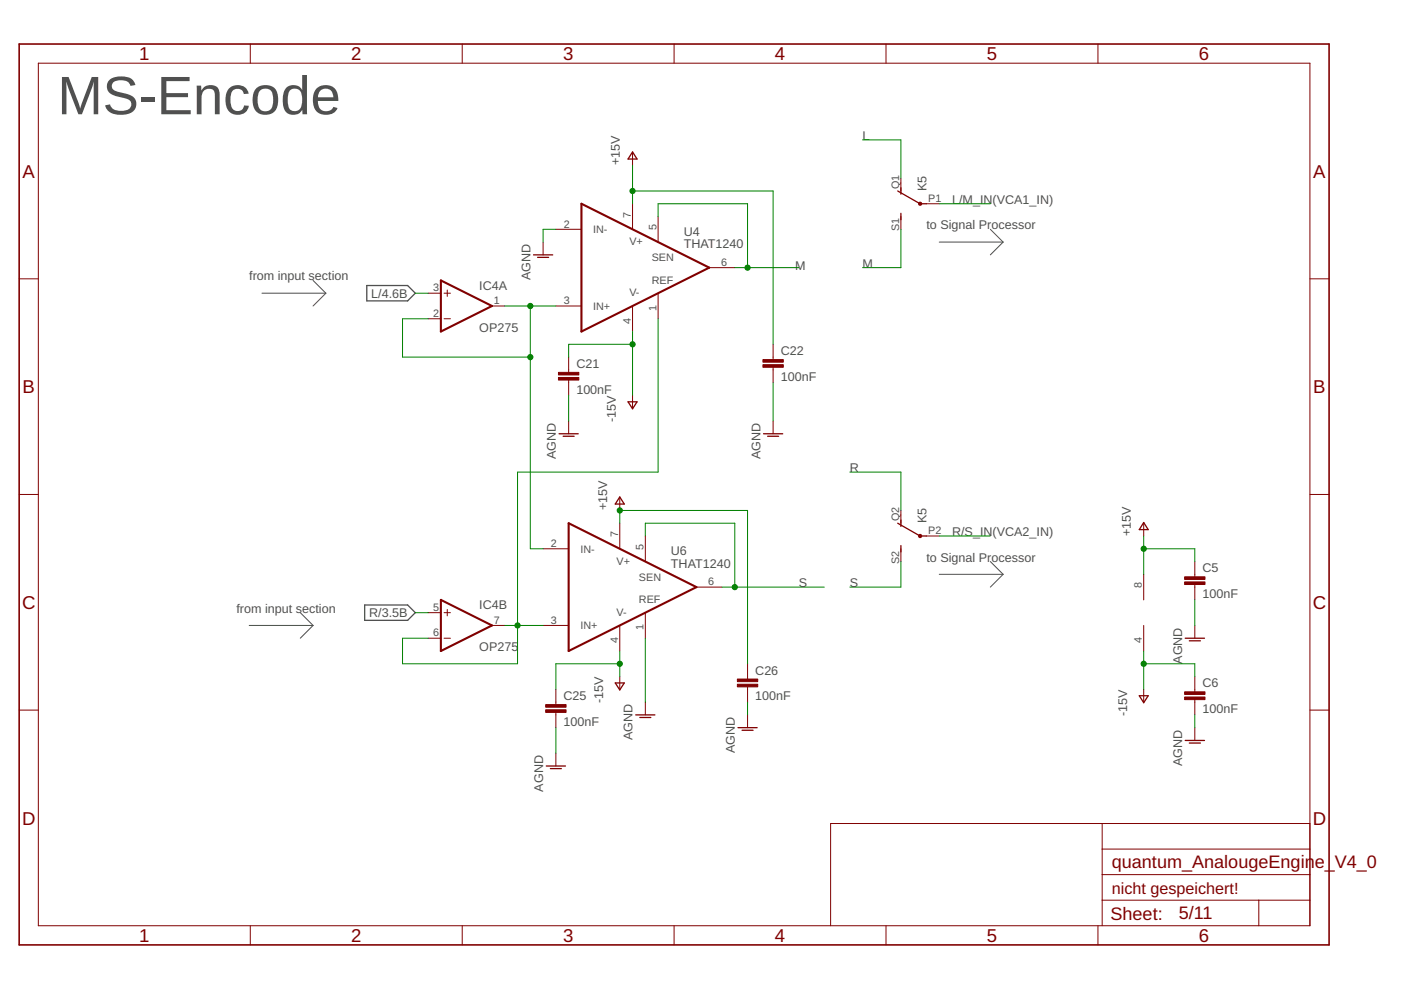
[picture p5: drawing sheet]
<svg xmlns="http://www.w3.org/2000/svg" width="297mm" height="210mm" viewBox="0 0 297 210" stroke-linecap="round" stroke-linejoin="round" font-family="sans-serif">
<path d="M66.4 59.5l2.7 2.7M199.1 51.3h13.6M210 48.6l2.7 2.7M212.7 51.3l-2.7 2.7M55.5 62.2h13.6M69.1 62.2l-2.7 2.7M210 119.1l2.7 2.7M52.8 132.6h13.6M63.7 129.9l2.7 2.7M66.4 132.6l-2.7 2.7M199.1 121.8h13.6M212.7 121.8l-2.7 2.7" fill="none" stroke="#505050" stroke-width=".21"/>
<path d="M77.8 60.5h8.6l1.7 1.7-1.7 1.6h-8.6zM77.3 128.3h9.1l1.7 1.6-1.7 1.6h-9.1z" fill="none" stroke="#505050" stroke-width=".28"/>
<path d="M93.5 59.5l10.8 5.4-10.8 5.4zM123.3 43.2l27.1 13.5-27.1 13.6zM120.6 110.9l27.1 13.6-27.1 13.5zM93.5 127.2l10.8 5.4-10.8 5.4z" fill="none" stroke="#800000" stroke-width=".44"/>
<g fill="none" stroke="#800000" stroke-width=".21">
<path d="M8.1 13.4h269.6v182.9h-269.6zM53.1 9.3v4.1M98 9.3v4.1M142.9 9.3v4.1M187.9 9.3v4.1M232.8 9.3v4.1M134.1 32.4v2.7M191 37.8v2.7M4.1 59.1h4M115.1 51.3v2.7M117.9 48.6h5.4M134.1 43.2v5.4"/>
<path d="M139.5 45.9v5.4M150.4 56.7h5.4M191 45.9v2.7M196.4 43.2h2.7M277.7 59.1h4.1M90.8 62.2h2.7M90.8 67.6h2.7M94.1 62.2h1.4M94.1 67.6h1.4M94.8 61.5v1.3M104.3 64.9h2.7M117.9 64.9h5.4"/>
<path d="M120.6 75.7v3.3M134.1 64.9v5.4M139.5 62.2v5.4M163.9 73v3.2M163.9 77.9v3.2M120.6 80.6v3.2M120.6 89.3v2.7M134.1 83.8v2.8M163.9 89.3v2.7M4.1 104.8h4M115.1 116.4h5.5M131.4 105.5v2.7"/>
<path d="M131.4 110.9v5.5M136.8 113.6v5.5M191 108.2v2.7M191 116.4v2.7M196.4 113.6h2.7M242.5 110.9v2.7M253.3 119.1v3.2M277.7 104.8h4.1M90.8 129.9h2.7M90.8 135.3h2.7M94.1 129.9h1.4M94.1 135.3h1.4"/>
<path d="M94.8 129.2v1.4M104.3 132.6h2.7M115.1 132.6h5.5M131.4 132.6v5.4M136.8 129.9v5.4M147.7 124.5h5.4M242.5 121.8v5.4M242.5 132.6v5.4M253.3 123.9v3.3M253.3 132.6v2.7M4.1 150.6h4M117.9 146.2v3.2"/>
<path d="M117.9 151v3.3M117.9 159.7v2.7M131.4 143.4v2.8M136.8 148.9v2.7M158.5 140.7v3.3M158.5 145.6v3.3M158.5 151.6v2.7M242.5 146.2v2.7M253.3 143.4v3.3M253.3 148.3v3.3M253.3 154.3v2.7M277.7 150.6h4.1"/>
<path d="M233.7 174.6v21.7M277.7 174.6h-101.6v21.7M53.1 196.3v4M98 196.3v4M142.9 196.3v4M187.9 196.3v4M232.8 196.3v4M233.7 190.9h44M233.7 185.4h44M233.7 180h44M266.9 190.9v5.4"/>
</g>
<g fill="none" stroke="#800000" stroke-width=".28">
<path d="M134.1 32.2l1 1.5h-1.9zM191 39.8v1.4M113.1 54h4.1M114 54.6h2.3M190.3 40.5l4.8 2.7h1.3M191 45.2v1.4M118.5 92h4.1M119.4 92.5h2.3M133.2 85.2h1.9l-1 1.5zM161.9 92h4M162.8 92.5h2.3M131.4 105.4l1 1.5h-1.9z"/>
<path d="M190.3 110.9l4.8 2.7h1.3M191 110.3v1.3M191 115.7v1.3M242.5 110.8l.9 1.5h-1.8zM251.3 135.3h4.1M252.2 135.9h2.3M130.5 144.8h1.9l-1 1.5zM134.8 151.6h4.1M135.7 152.1h2.3M156.5 154.3h4M157.3 154.8h2.4M241.6 147.5h1.8l-.9 1.5z"/>
<path d="M251.3 157h4.1M252.2 157.5h2.3M115.8 162.4h4.1M116.7 163h2.3"/>
</g>
<g fill="#800000" stroke="#800000" stroke-width=".21">
<path d="M118.4 80h4.3v.6h-4.3z"/>
<path d="M118.4 79h4.3v.5h-4.3z"/>
<path d="M161.8 77.3h4.3v.6h-4.3z"/>
<path d="M161.8 76.2h4.3v.6h-4.3z"/>
<path d="M115.7 150.5h4.3v.5h-4.3z"/>
<path d="M115.7 149.4h4.3v.5h-4.3z"/>
<path d="M156.3 145.1h4.4v.5h-4.4z"/>
<path d="M156.3 144h4.4v.5h-4.4z"/>
<path d="M251.2 123.4h4.3v.5h-4.3z"/>
<path d="M251.2 122.3h4.3v.6h-4.3z"/>
<path d="M251.2 147.8h4.3v.5h-4.3z"/>
<path d="M251.2 146.7h4.3v.5h-4.3z"/>
</g>
<g fill="#800000" stroke="#800000" stroke-width=".21">
<circle cx="195.1" cy="43.2" r=".35"/>
<circle cx="195.1" cy="113.6" r=".35"/>
</g>
<path d="M4.1 9.3h277.7v191h-277.7z" fill="none" stroke="#800000" stroke-width=".34"/>
<g fill="none" stroke="#008000" stroke-width=".21">
<path d="M134.1 35.1v8.1M182.9 29.7h8.1v8.1M117.9 48.6h-2.8v2.7M134.1 40.5h29.8v32.5M139.5 45.9v-2.7h19v13.5M155.8 56.7h13.5M191 48.6v8.1h-8.1M199.1 43.2h10.9M88.1 62.2h2.7M90.8 67.6h-5.5v8.1h27.1M107 64.9h10.9M112.4 64.9v51.5h2.7"/>
<path d="M134.1 70.3v13.5M134.1 73h-13.5v2.7M139.5 67.6v32.5h-29.8v40.6h-24.4v-5.4h5.5M120.6 83.8v5.5M163.9 81.1v8.2M131.4 110.9v-2.7h27.1v32.5M136.8 113.6v-2.7h19v13.6M180.2 100.1h10.8v8.1M191 119.1v5.4h-10.8M199.1 113.6h10.9M242.5 113.6v8.2M242.5 116.4h10.8v2.7"/>
<path d="M88.1 129.9h2.7M107 132.6h8.1M131.4 138v5.4M136.8 135.3v13.6M153.1 124.5h21.7M242.5 138v8.2M253.3 127.2v5.4M117.9 154.3v5.4M131.4 140.7h-13.5v5.5M158.5 148.9v2.7M242.5 140.7h10.8v2.7M253.3 151.6v2.7"/>
</g>
<g fill="#008000" stroke="#008000" stroke-width=".21">
<circle cx="134.1" cy="73" r=".55"/>
<circle cx="131.4" cy="140.7" r=".55"/>
<circle cx="242.5" cy="140.7" r=".55"/>
<circle cx="134.1" cy="40.5" r=".55"/>
<circle cx="131.4" cy="108.2" r=".55"/>
<circle cx="242.5" cy="116.4" r=".55"/>
<circle cx="109.7" cy="132.6" r=".55"/>
<circle cx="158.5" cy="56.7" r=".55"/>
<circle cx="155.8" cy="124.5" r=".55"/>
<circle cx="112.4" cy="64.9" r=".55"/>
<circle cx="112.4" cy="75.7" r=".55"/>
</g>
<text font-size="11.5" fill="#505050" x="12.2" y="24.2">MS-Encode</text>
<g font-size="3.9" fill="#800000">
<text x="29.5" y="12.8">1</text>
<text x="74.4" y="12.8">2</text>
<text x="119.4" y="12.8">3</text>
<text x="164.3" y="12.8">4</text>
<text x="209.2" y="12.8">5</text>
<text x="254.2" y="12.8">6</text>
<text x="4.8" y="37.7">A</text>
<text x="278.4" y="37.7">A</text>
<text x="4.8" y="83.4">B</text>
<text x="278.4" y="83.4">B</text>
<text x="4.7" y="129.1">C</text>
<text x="278.3" y="129.1">C</text>
<text x="4.7" y="174.8">D</text>
<text x="278.3" y="174.8">D</text>
<text x="29.5" y="199.7">1</text>
<text x="74.4" y="199.7">2</text>
<text x="119.4" y="199.7">3</text>
<text x="164.3" y="199.7">4</text>
<text x="209.2" y="199.7">5</text>
<text x="254.2" y="199.7">6</text>
</g>
<g font-size="3.8" fill="#800000">
<text x="235.7" y="184.1">quantum_AnalougeEngin</text>
<text x="278.7" y="184.1">e_V4_0</text>
<text x="235.5" y="195.1">Sheet:</text>
<text x="249.9" y="194.9">5/11</text>
</g>
<text font-size="3.4" fill="#800000" x="235.7" y="189.5">nicht gespeichert!</text>
<g font-size="2.7" fill="#505050">
<text x="182.9" y="29.6">L</text>
<text x="131.4" y="35.1" transform="rotate(-90 131.4 35.1)">+15V</text>
<text x="196.4" y="40.5" transform="rotate(-90 196.4 40.5)">K5</text>
<text x="201.9" y="43.2">L/M_IN(VCA1_IN)</text>
<text x="145" y="52.7">THAT1240</text>
<text x="145" y="50">U4</text>
<text x="196.4" y="48.6">to Signal Processor</text>
<text x="52.8" y="59.5">from input section</text>
<text x="112.4" y="59.5" transform="rotate(-90 112.4 59.5)">AGND</text>
<text x="168.6" y="57.3">M</text>
<text x="182.9" y="56.7">M</text>
<text x="78.7" y="63.1">L/4.6B</text>
<text x="101.6" y="61.5">IC4A</text>
<text x="101.6" y="70.3">OP275</text>
<text x="165.5" y="75.3">C22</text>
<text x="122.2" y="83.4">100nF</text>
<text x="122.2" y="78">C21</text>
<text x="165.5" y="80.7">100nF</text>
<text x="130.6" y="89.5" transform="rotate(-90 130.6 89.5)">-15V</text>
<text x="117.9" y="97.4" transform="rotate(-90 117.9 97.4)">AGND</text>
<text x="161.2" y="97.4" transform="rotate(-90 161.2 97.4)">AGND</text>
<text x="180.2" y="100.1">R</text>
<text x="128.7" y="108.2" transform="rotate(-90 128.7 108.2)">+15V</text>
<text x="196.4" y="110.9" transform="rotate(-90 196.4 110.9)">K5</text>
<text x="201.9" y="113.6">R/S_IN(VCA2_IN)</text>
<text x="239.8" y="113.6" transform="rotate(-90 239.8 113.6)">+15V</text>
<text x="142.2" y="117.7">U6</text>
<text x="196.4" y="119.1">to Signal Processor</text>
<text x="142.2" y="120.4">THAT1240</text>
<text x="169.3" y="124.5">S</text>
<text x="180.2" y="124.5">S</text>
<text x="255" y="121.4">C5</text>
<text x="50.1" y="129.9">from input section</text>
<text x="78.3" y="130.8">R/3.5B</text>
<text x="101.6" y="129.2">IC4B</text>
<text x="255" y="126.8">100nF</text>
<text x="101.6" y="138">OP275</text>
<text x="160.1" y="143">C26</text>
<text x="250.6" y="140.7" transform="rotate(-90 250.6 140.7)">AGND</text>
<text x="119.5" y="148.5">C25</text>
<text x="127.9" y="149.1" transform="rotate(-90 127.9 149.1)">-15V</text>
<text x="160.1" y="148.5">100nF</text>
<text x="255" y="145.7">C6</text>
<text x="119.5" y="153.9">100nF</text>
<text x="239" y="151.8" transform="rotate(-90 239 151.8)">-15V</text>
<text x="255" y="151.2">100nF</text>
<text x="134.1" y="157" transform="rotate(-90 134.1 157)">AGND</text>
<text x="155.8" y="159.7" transform="rotate(-90 155.8 159.7)">AGND</text>
<text x="115.2" y="167.8" transform="rotate(-90 115.2 167.8)">AGND</text>
<text x="250.6" y="162.4" transform="rotate(-90 250.6 162.4)">AGND</text>
</g>
<g font-size="2.3" fill="#505050">
<text x="190.6" y="40.1" transform="rotate(-90 190.6 40.1)">Q1</text>
<text x="133.7" y="46.1" transform="rotate(-90 133.7 46.1)">7</text>
<text x="196.8" y="42.8">P1</text>
<text x="119.5" y="48.2">2</text>
<text x="125.8" y="49.4">IN-</text>
<text x="133.4" y="52">V+</text>
<text x="139.2" y="48.8" transform="rotate(-90 139.2 48.8)">5</text>
<text x="190.6" y="49.1" transform="rotate(-90 190.6 49.1)">S1</text>
<text x="138.2" y="55.4">SEN</text>
<text x="152.9" y="56.4">6</text>
<text x="91.8" y="61.8">3</text>
<text x="104.7" y="64.5">1</text>
<text x="119.5" y="64.5">3</text>
<text x="125.8" y="65.7">IN+</text>
<text x="133.4" y="62.8">V-</text>
<text x="138.2" y="60.1">REF</text>
<text x="139.2" y="65.9" transform="rotate(-90 139.2 65.9)">1</text>
<text x="91.8" y="67.2">2</text>
<text x="133.7" y="68.6" transform="rotate(-90 133.7 68.6)">4</text>
<text x="131" y="113.9" transform="rotate(-90 131 113.9)">7</text>
<text x="190.6" y="110.6" transform="rotate(-90 190.6 110.6)">Q2</text>
<text x="196.8" y="113.3">P2</text>
<text x="116.8" y="116">2</text>
<text x="123.1" y="117.2">IN-</text>
<text x="130.7" y="119.7">V+</text>
<text x="136.4" y="116.6" transform="rotate(-90 136.4 116.6)">5</text>
<text x="190.6" y="119.5" transform="rotate(-90 190.6 119.5)">S2</text>
<text x="135.5" y="123.1">SEN</text>
<text x="150.2" y="124.1">6</text>
<text x="242.1" y="124.7" transform="rotate(-90 242.1 124.7)">8</text>
<text x="91.8" y="129.5">5</text>
<text x="130.7" y="130.6">V-</text>
<text x="135.5" y="127.9">REF</text>
<text x="91.8" y="134.9">6</text>
<text x="104.7" y="132.2">7</text>
<text x="116.8" y="132.2">3</text>
<text x="123.1" y="133.4">IN+</text>
<text x="131" y="136.4" transform="rotate(-90 131 136.4)">4</text>
<text x="136.4" y="133.7" transform="rotate(-90 136.4 133.7)">1</text>
<text x="242.1" y="136.4" transform="rotate(-90 242.1 136.4)">4</text>
</g>
</svg>
